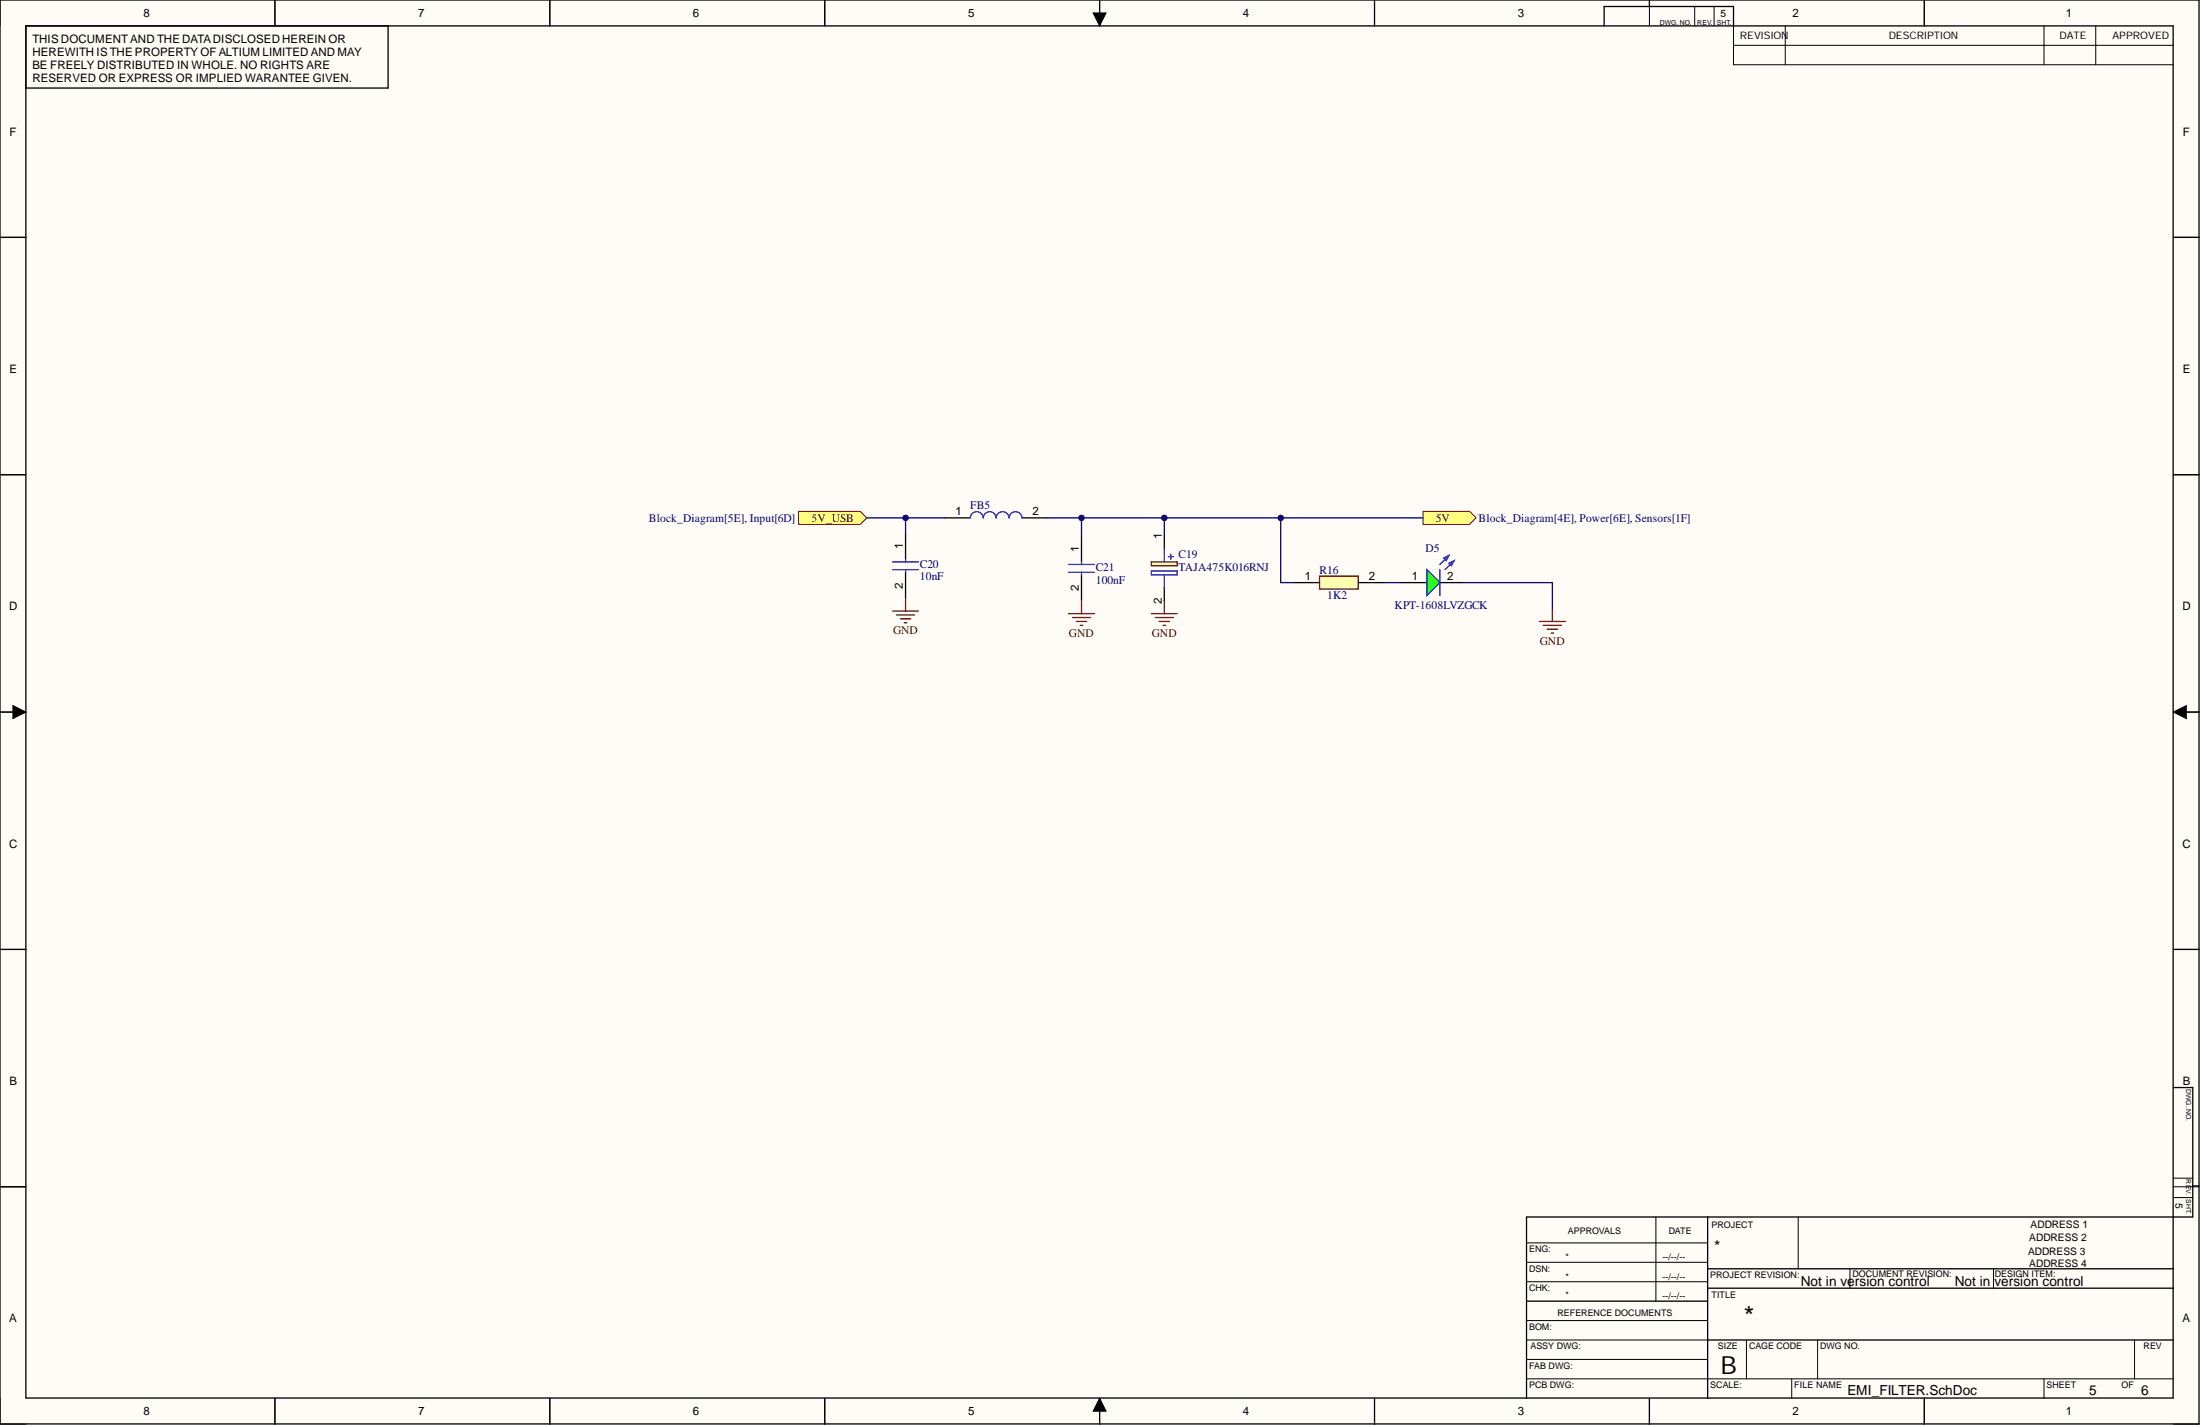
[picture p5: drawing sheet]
<svg xmlns="http://www.w3.org/2000/svg" width="431mm" height="279mm" viewBox="0 0 431 279" stroke-linecap="round" stroke-linejoin="round" font-family="sans-serif">
<g fill="#fffcf8">
<path d="M0 0h431.3v279.2h-431.3z" fill-rule="evenodd"/>
<path d="M5.1 5.1h421.1v269.1h-421.1z" fill-rule="evenodd"/>
</g>
<g fill="none" stroke="#000" stroke-width=".2">
<path d="M0 0v5.1M53.9 0v5.1M107.8 0v5.1M161.7 0v5.1M214.4 2.5h2.5l-1.3 2.6zM215.6 0v5.1M269.6 0v5.1M323.5 0v5.1M332.4 1.3v3.8M336.2 1.3v3.8M340 5.1v7.6h86.2M340 8.9h86.2"/>
<path d="M350.1 5.1v7.6M377.4 0v5.1M400.9 5.1v7.6M411 5.1v7.6M0 46.5h5.1M426.2 46.5h5.1M0 93.1h5.1M426.2 93.1h5.1M0 139.6h5.1M2.5 138.3l2.6 1.3-2.6 1.3zM426.2 139.6l2.6-1.3v2.6zM426.2 139.6h5.1"/>
<path d="M0 186.2h5.1M426.2 186.2h5.1M0 232.7h5.1M324.7 238.6v16.5M352.6 238.6v10.2M426.2 232.7h5.1M426.2 234.8h3.8M426.2 231h3.8M299.4 247.5h35.5M299.4 243.7h35.5M299.4 251.3h35.5M299.4 258.9h35.5"/>
<path d="M362.8 248.8v3.8M391 248.8v3.8M0 274.2v5h5.1M53.9 274.2v5M107.8 274.2v5M161.7 274.2v5M215.6 274.2l1.3 2.5h-2.5zM215.6 274.2v5M269.6 274.2v5M299.4 270.3h126.8M299.4 262.7h35.5M299.4 266.5h35.5"/>
<path d="M323.5 274.2v5M342.5 262.7v7.6M351.4 270.3v3.9M356.5 262.7v7.6M377.4 274.2v5M400.9 270.3v3.9M418.6 262.7v7.6M426.2 279.2h5.1"/>
</g>
<g fill="none" stroke="#000" stroke-width=".26">
<path d="M0 0h431.3v279.2h-431.3zM5.1 5.1h421.1v269h-421.1zM53.9 0v5.1M76.1 5.1v12.2h-71M107.8 0v5.1M161.7 0v5.1M215.6 0v5.1M269.6 0v5.1M314.6 5.1v-3.8h25.4v3.8M323.5 0v1.3M377.4 0v5.1M0 46.5h5.1"/>
<path d="M426.2 46.5h5.1M0 93.1h5.1M426.2 93.1h5.1M177.6 104.6v5.1M177.6 112.2v5.1M185.2 101.5h5.1M200.4 101.5h5.1M212.1 105.1v5.1M212.1 112.7v5.1M0 139.6h5.1M426.2 139.6h5.1M0 186.2h5.1"/>
<path d="M426.2 186.2h5.1M426.2 213.2h3.8v25.4h-130.6v35.6M0 232.7h5.1M334.9 238.6v35.6M430 232.5h1.3M299.4 255.1h35.5M334.9 248.8h91.3M334.9 252.6h91.3M53.9 274.2v5M107.8 274.2v5M161.7 274.2v5M215.6 274.2v5"/>
<path d="M269.6 274.2v5M323.5 274.2v5M334.9 262.7h91.3M377.4 274.2v5"/>
</g>
<path d="M214.4 2.5h2.5l-1.3 2.6zM2.5 138.3l2.6 1.3-2.6 1.3zM426.2 139.6l2.6-1.3v2.6zM215.6 274.2l1.3 2.5h-2.5z" fill="#000"/>
<path d="M175.1 110.2h5M175.1 111.7h5M177.6 109.7v.5M177.6 111.7v.5M190.3 101.5a1.26 1.26 0 0 1 1.3-1.2 1.26 1.26 0 0 1 1.2 1.2 1.27 1.27 0 0 1 1.3-1.2 1.27 1.27 0 0 1 1.3 1.2M195.4 101.5a1.26 1.26 0 0 1 1.2-1.2 1.26 1.26 0 0 1 1.3 1.2 1.27 1.27 0 0 1 1.3-1.2 1.27 1.27 0 0 1 1.2 1.2M209.6 110.7h5M209.6 112.2h5M212.1 110.2v.5M212.1 112.2v.5" fill="none" stroke="#00f" stroke-width=".26"/>
<g fill="none" stroke="#800000" stroke-width=".26">
<path d="M175.1 119.8h5M177.6 117.3v2.5M212.1 117.8v2.5M228.3 117.8v2.5M175.8 120.6h3.6M176.6 121.3h2M177.3 122.1h.5M209.6 120.3h5M210.3 121.1h3.6M211.1 121.8h2M211.8 122.6h.6M225.8 120.3h5.1"/>
<path d="M226.6 121.1h3.5M227.3 121.8h2M228.1 122.6h.5"/>
</g>
<path d="M225.8 110.2h5.1v.7h-5.1z" fill-rule="evenodd" fill="#ffffb0"/>
<path d="M225.8 110.2h5.1v.7h-5.1z" fill="none" stroke="#800000" stroke-width=".26"/>
<path d="M228.3 105.1v2.5M228.3 115.2v2.6" fill="none" stroke="#000" stroke-width=".26"/>
<path d="M225.8 111.9h5.1v.8h-5.1zM228.3 107.6v2.6M228.3 112.7v2.5M229.1 109.2h1M229.6 108.6v1.1" fill="none" stroke="#00f" stroke-width=".26"/>
<path d="M279.1 100.3h9.1l1.3 1.2-1.3 1.3h-9.1z" fill-rule="evenodd" fill="#ffff80"/>
<path d="M279.1 100.3h9.1l1.3 1.2-1.3 1.3h-9.1z" fill="none" stroke="#800000" stroke-width=".2"/>
<path d="M156.6 100.3h12.1l1.3 1.2-1.3 1.3h-12.1z" fill-rule="evenodd" fill="#ffff80"/>
<path d="M156.6 100.3h12.1l1.3 1.2-1.3 1.3h-12.1z" fill="none" stroke="#800000" stroke-width=".2"/>
<path d="M304.4 119.3v2.5M301.9 121.8h5.1M302.7 122.6h3.5M303.4 123.4h2.1M304.2 124.1h.5" fill="none" stroke="#800000" stroke-width=".26"/>
<path d="M258.8 113h7.6v2.5h-7.6z" fill-rule="evenodd" fill="#ffffb0"/>
<path d="M258.8 113h7.6v2.5h-7.6z" fill="none" stroke="#800000" stroke-width=".26"/>
<path d="M253.7 114.2h5.1M266.4 114.2h5.1" fill="none" stroke="#000" stroke-width=".26"/>
<path d="M205.5 101.5h6.6v3.6" fill="none" stroke="#000080" stroke-width=".26"/>
<circle cx="212.1" cy="101.5" r=".51" fill="#000080"/>
<circle cx="212.1" cy="101.5" r=".51" fill="none" stroke="#000080" stroke-width=".2"/>
<path d="M212.1 101.5h16.2v3.6" fill="none" stroke="#000080" stroke-width=".26"/>
<circle cx="228.3" cy="101.5" r=".51" fill="#000080"/>
<circle cx="228.3" cy="101.5" r=".51" fill="none" stroke="#000080" stroke-width=".2"/>
<circle cx="212.1" cy="101.5" r=".51" fill="#000080"/>
<circle cx="212.1" cy="101.5" r=".51" fill="none" stroke="#000080" stroke-width=".2"/>
<path d="M177.6 101.5h7.6" fill="none" stroke="#000080" stroke-width=".26"/>
<circle cx="177.6" cy="101.5" r=".51" fill="#000080"/>
<circle cx="177.6" cy="101.5" r=".51" fill="none" stroke="#000080" stroke-width=".2"/>
<path d="M170 101.5h7.6v3.1" fill="none" stroke="#000080" stroke-width=".26"/>
<circle cx="177.6" cy="101.5" r=".51" fill="#000080"/>
<circle cx="177.6" cy="101.5" r=".51" fill="none" stroke="#000080" stroke-width=".2"/>
<path d="M228.3 101.5h50.8" fill="none" stroke="#000080" stroke-width=".26"/>
<circle cx="251.2" cy="101.5" r=".51" fill="#000080"/>
<circle cx="251.2" cy="101.5" r=".51" fill="none" stroke="#000080" stroke-width=".2"/>
<circle cx="228.3" cy="101.5" r=".51" fill="#000080"/>
<circle cx="228.3" cy="101.5" r=".51" fill="none" stroke="#000080" stroke-width=".2"/>
<path d="M251.2 101.5v12.7h2.5M271.5 114.2h3.3M286.7 114.2h17.7v5.1" fill="none" stroke="#000080" stroke-width=".26"/>
<circle cx="251.2" cy="101.5" r=".51" fill="#000080"/>
<circle cx="251.2" cy="101.5" r=".51" fill="none" stroke="#000080" stroke-width=".2"/>
<path d="M274.8 114.2h5M281.8 114.2h4.9" fill="none" stroke="#000" stroke-width=".26"/>
<path d="M279.8 111.7l2.6 2.5-2.6 2.6z" fill="#0f0"/>
<path d="M279.8 111.7l2.6 2.5-2.6 2.6zM284.1 108.9l-1.7 1.8M285.2 109.9l-1.8 1.8" fill="none" stroke="#00f" stroke-width=".26"/>
<path d="M284.1 110.4l1.1-.5-.5 1z" fill="#00f"/>
<path d="M284.1 110.4l1.1-.5-.5 1z" fill="none" stroke="#00f" stroke-width=".26"/>
<path d="M283.1 109.4l1-.5-.5 1z" fill="#00f"/>
<path d="M282.4 111.7v5.1M283.1 109.4l1-.5-.5 1z" fill="none" stroke="#00f" stroke-width=".26"/>
<text font-size="5.4" x="342" y="260">*</text>
<text font-size="4.9" x="337.4" y="269.3">B</text>
<text font-size="3.2" x="336.2" y="245.6">*</text>
<g font-size="2.7">
<text x="353.2" y="252.2">Not in version control</text>
<text x="383.3" y="252.2">Not in version control</text>
<text x="362.3" y="273.6">EMI_FILTER.SchDoc</text>
<text x="409.7" y="273.6">5</text>
<text x="419.9" y="273.6">6</text>
</g>
<g font-size="2.3">
<text x="28.2" y="3.3">8</text>
<text x="82" y="3.3">7</text>
<text x="135.9" y="3.3">6</text>
<text x="189.9" y="3.3">5</text>
<text x="243.7" y="3.3">4</text>
<text x="297.7" y="3.3">3</text>
<text x="351.5" y="3.3">2</text>
<text x="405.2" y="3.3">1</text>
<text x="6.3" y="8.4">THIS DOCUMENTAND THE DATADISCLOSED HEREIN OR</text>
<text x="6.3" y="10.9">HEREWITH IS THE PROPERTY OF ALTIUM LIMITED AND MAY</text>
<text x="6.3" y="13.5">BE FREELY DISTRIBUTED IN WHOLE. NO RIGHTS ARE</text>
<text x="6.3" y="16">RESERVED OR EXPRESS OR IMPLIED WARANTEE GIVEN.</text>
<text x="1.9" y="26.6">F</text>
<text x="428.1" y="26.6">F</text>
<text x="1.9" y="73.1">E</text>
<text x="428.1" y="73.1">E</text>
<text x="187.4" y="101">1</text>
<text x="202.5" y="101">2</text>
<text x="177.1" y="107.6" transform="rotate(-90 177.1 107.6)">1</text>
<text x="227.8" y="105.6" transform="rotate(-90 227.8 105.6)">1</text>
<text x="211.6" y="108.1" transform="rotate(-90 211.6 108.1)">1</text>
<text x="255.9" y="113.7">1</text>
<text x="268.4" y="113.7">2</text>
<text x="276.9" y="113.7">1</text>
<text x="283.8" y="113.7">2</text>
<text x="1.8" y="119.6">D</text>
<text x="177.1" y="115.4" transform="rotate(-90 177.1 115.4)">2</text>
<text x="211.6" y="115.9" transform="rotate(-90 211.6 115.9)">2</text>
<text x="227.8" y="118.5" transform="rotate(-90 227.8 118.5)">2</text>
<text x="428" y="119.6">D</text>
<text x="1.8" y="166.2">C</text>
<text x="428" y="166.2">C</text>
<text x="1.9" y="212.7">B</text>
<text x="428.1" y="212.7">B</text>
<text x="1.8" y="259.3">A</text>
<text x="428" y="259.3">A</text>
<text x="28.2" y="277.5">8</text>
<text x="82" y="277.5">7</text>
<text x="135.9" y="277.5">6</text>
<text x="189.9" y="277.5">5</text>
<text x="243.7" y="277.5">4</text>
<text x="297.7" y="277.5">3</text>
<text x="351.5" y="277.5">2</text>
<text x="405.2" y="277.5">1</text>
</g>
<g font-size="2.3" fill="#000080">
<text x="190.3" y="99.8">FB5</text>
<text x="127.3" y="102.3">Block_Diagram[5E], Input[6D]</text>
<text x="290" y="102.3">Block_Diagram[4E], Power[6E], Sensors[1F]</text>
<text x="180.4" y="113.7">10nF</text>
<text x="180.4" y="111.4">C20</text>
<text x="214.9" y="111.9">C21</text>
<text x="231.1" y="109.4">C19</text>
<text x="231.1" y="111.9">TAJA475K016RNJ</text>
<text x="258.8" y="112.5">R16</text>
<text x="279.6" y="108.1">D5</text>
<text x="214.9" y="114.5">100nF</text>
<text x="260.3" y="117.5">1K2</text>
<text x="273.5" y="119.3">KPT-1608LVZGCK</text>
</g>
<g font-size="2.3" fill="#800000">
<text x="159.2" y="102.3">5V_USB</text>
<text x="281.6" y="102.3">5V</text>
<text x="175.1" y="124.4">GND</text>
<text x="209.6" y="124.9">GND</text>
<text x="225.9" y="124.9">GND</text>
<text x="302" y="126.4">GND</text>
</g>
<g font-size="2">
<text x="337.4" y="3.4">5</text>
<text x="341.2" y="7.7">REVISION</text>
<text x="370.4" y="7.7">DESCRIPTION</text>
<text x="403.9" y="7.7">DATE</text>
<text x="414.3" y="7.7">APPROVED</text>
<text x="426.6" y="235.8" transform="rotate(90 426.6 235.8)">5</text>
<text x="398" y="243.4">ADDRESS 2</text>
<text x="398.2" y="240.7">ADDRESS 1</text>
<text x="397.7" y="246.1">ADDRESS 3</text>
<text x="398" y="248.3">ADDRESS 4</text>
</g>
<g font-size="1.8">
<text x="299.9" y="245.6">ENG:</text>
<text x="307.5" y="242">APPROVALS</text>
<text x="327.3" y="242">DATE</text>
<text x="335.7" y="240.7">PROJECT</text>
<text x="299.9" y="249.4">DSN:</text>
<text x="307" y="247.1">*</text>
<text x="307" y="250.9">*</text>
<text x="326" y="247.1">--/--/--</text>
<text x="326" y="250.9">--/--/--</text>
<text x="335.4" y="250.6">PROJECT REVISION:</text>
<text x="363.3" y="250.4">DOCUMENT REVISION:</text>
<text x="391.2" y="250.4">DESIGN ITEM:</text>
<text x="299.9" y="253.2">CHK:</text>
<text x="305.5" y="258">REFERENCE DOCUMENTS</text>
<text x="307" y="254.4">*</text>
<text x="326" y="254.7">--/--/--</text>
<text x="335.7" y="254.4">TITLE</text>
<text x="299.9" y="260.8">BOM:</text>
<text x="299.9" y="268.4">FAB DWG:</text>
<text x="300.1" y="264.6">ASSY DWG:</text>
<text x="336.9" y="264.6">SIZE</text>
<text x="343" y="264.6">CAGE CODE</text>
<text x="357" y="264.6">DWG NO.</text>
<text x="420.4" y="264.6">REV</text>
<text x="299.9" y="272.2">PCB DWG:</text>
<text x="335.4" y="272.2">SCALE:</text>
<text x="351.9" y="272.2">FILE NAME</text>
<text x="401.4" y="272.2">SHEET</text>
<text x="416.1" y="272.2">OF</text>
</g>
<g font-size="1.4">
<text x="325.5" y="4.8">DWG. NO.</text>
<text x="332.9" y="4.8">REV.</text>
<text x="336.7" y="4.8">SHT.</text>
</g>
<g font-size="1.3">
<text x="428.8" y="213.5" transform="rotate(90 428.8 213.5)">DWG. NO.</text>
<text x="428.8" y="231.3" transform="rotate(90 428.8 231.3)">REV.</text>
<text x="428.8" y="235.1" transform="rotate(90 428.8 235.1)">SHT.</text>
</g>
</svg>
